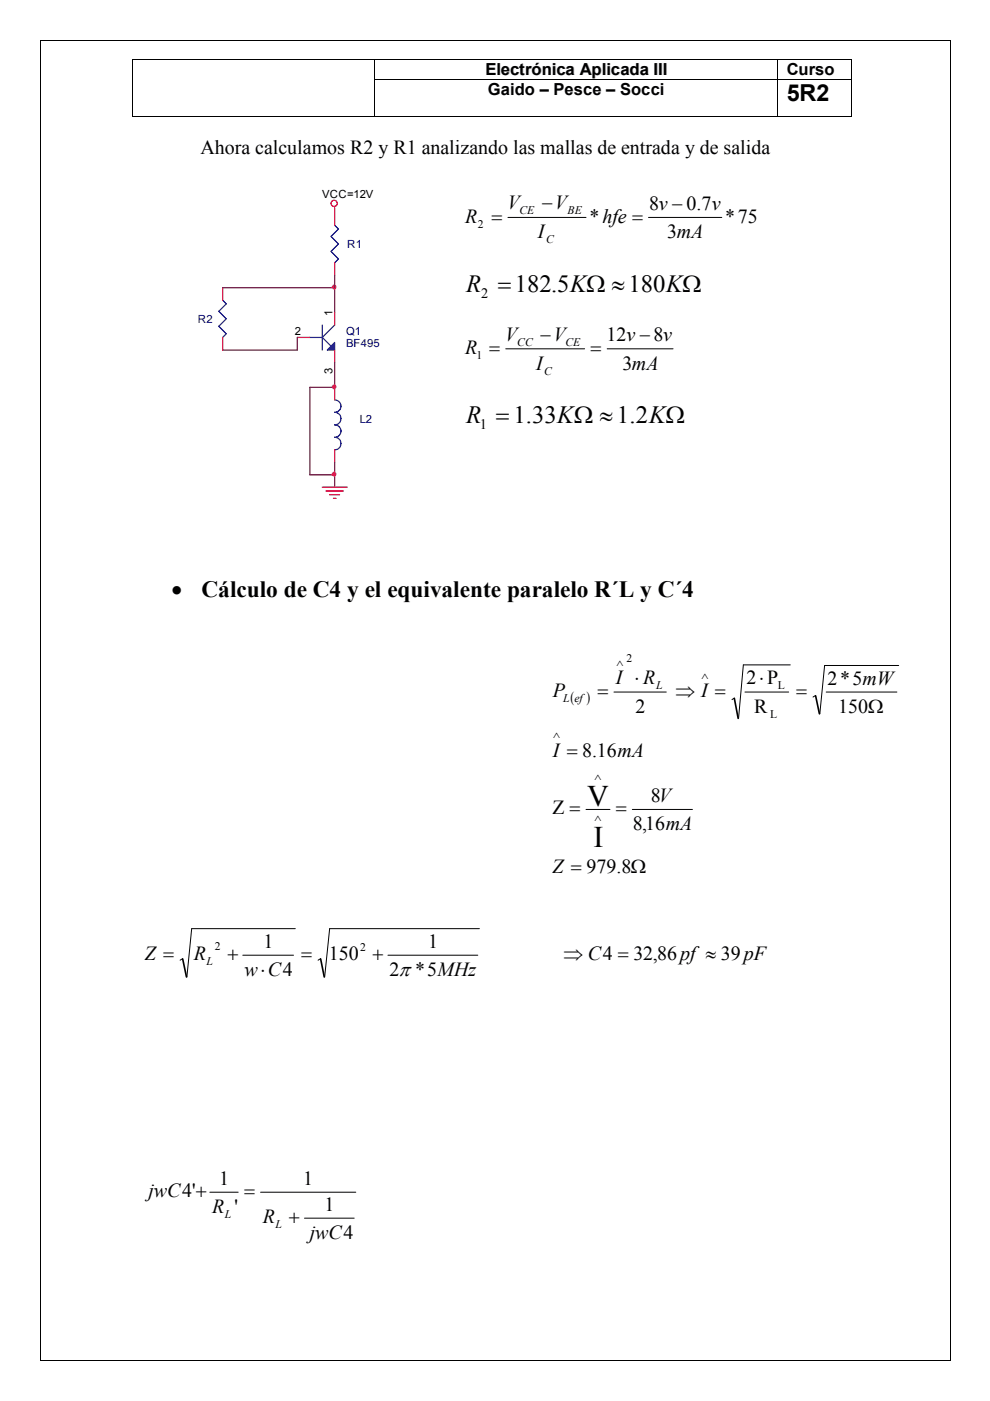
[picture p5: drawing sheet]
<svg xmlns="http://www.w3.org/2000/svg" width="210mm" height="297mm" viewBox="0 0 210 297" stroke-linecap="round" stroke-linejoin="round" font-family="sans-serif">
<path d="M28 12.5h.2v.2h-.2zM28 16.7h.2v.2h-.2zM79.4 12.5h.2v.2h-.2zM79.4 16.7h.2v.2h-.2zM164.8 12.5h.2v.2h-.2zM164.8 16.7h.2v.2h-.2zM180.4 12.5h.2v.2h-.2zM180.4 16.7h.2v.2h-.2zM28 24.6h.2v.1h-.2zM79.4 24.6h.2v.1h-.2zM164.8 24.6h.2v.1h-.2zM180.4 24.6h.2v.1h-.2z" fill="#000"/>
<g fill="none" stroke="#000" stroke-width=".21">
<path d="M28.1 12.7v4M28.1 16.9v7.7M28.2 12.6h51.2M79.5 12.7v4M79.5 16.9v7.7M79.6 12.6h85.2M79.6 16.8h85.2M164.9 12.7v4M164.9 16.9v7.7M165 12.6h15.4M165 16.8h15.4M180.5 12.7v4"/>
<path d="M180.5 16.9v7.7M28.2 24.6h51.2M79.6 24.6h85.2M165 24.6h15.4"/>
</g>
<path d="M47.2 63.6l.8 .8-1.6 1.6 1.6 1.6-1.6 1.6 1.6 1.6-.8 .7M71 84.8a1.31 1.31 0 0 1 1.3 1.3 1.31 1.31 0 0 1-1.3 1.3 1.33 1.33 0 0 1 1.3 1.4 1.33 1.33 0 0 1-1.3 1.3 1.31 1.31 0 0 1 1.3 1.3 1.31 1.31 0 0 1-1.3 1.3 1.33 1.33 0 0 1 1.3 1.3 1.33 1.33 0 0 1-1.3 1.4" fill="none" stroke="#00f" stroke-width=".26"/>
<g fill="none" stroke="#f00" stroke-width=".26">
<path d="M71 44.1v1M47.2 61v2.6M47.2 71.5v2.7M71 82.1v2.7M71 95.4v2.6"/>
<circle cx="70.8" cy="43.1" r=".66"/>
</g>
<path d="M71 61v5.3M71 98v5.3M65.7 100.7h5.3" fill="none" stroke="#800040" stroke-width=".26"/>
<circle cx="70.8" cy="100.5" r=".41" fill="#f0f"/>
<circle cx="70.8" cy="100.5" r=".41" fill="none" stroke="#f0f" stroke-width=".26"/>
<path d="M71 72.6v1.6h-1.6z" fill-rule="evenodd" fill="#00f"/>
<path d="M65.7 71.5h2.6M68.3 71.5l1.9 1.9M68.3 68.9v5.3M71 72.6v1.6h-1.6zM71 68.9l-2.7 2.6" fill="none" stroke="#00f" stroke-width=".26"/>
<path d="M63 71.5h2.7M71 66.3v2.6M71 74.2v2.6M68.3 103.3h5.3M69.1 104.1h3.7M69.9 104.9h2.1M70.7 105.7h.5" fill="none" stroke="#f00" stroke-width=".26"/>
<path d="M47.2 61h23.8M63 71.5v2.7M71 76.8v5.3" fill="none" stroke="#800040" stroke-width=".26"/>
<circle cx="70.8" cy="60.9" r=".41" fill="#f0f"/>
<circle cx="70.8" cy="60.9" r=".41" fill="none" stroke="#f0f" stroke-width=".26"/>
<path d="M65.7 82.1h5.3" fill="none" stroke="#800040" stroke-width=".26"/>
<circle cx="70.8" cy="82" r=".4" fill="#f0f"/>
<circle cx="70.8" cy="82" r=".4" fill="none" stroke="#f0f" stroke-width=".26"/>
<path d="M71 58.3v2.7M47.2 74.2h15.8M65.7 82.1v18.6" fill="none" stroke="#800040" stroke-width=".26"/>
<path d="M71 47.8l.8 .8-1.6 1.5 1.6 1.6-1.6 1.6 1.6 1.6-.8 .8" fill="none" stroke="#00f" stroke-width=".26"/>
<path d="M71 45.1v2.7M71 55.7v2.6" fill="none" stroke="#f00" stroke-width=".26"/>
<g fill="none" stroke="#000" stroke-width=".21">
<path d="M130.2 146.7h11.1M155.7 148l-.5 .3M157.9 146.7h9.3M167.6 141h-10l-1 11.3M172.9 147.4l-.5 .4M175.2 146.7h15M190.5 141.1h-15.7l-1 10.2M124.2 171.6h5.1M134.1 171.6h12.7M62.6 196.9h-22l-1 10.2M101.6 196.9h-31.7l-1.1 10.2M38.7 203.2l-.5 .4"/>
<path d="M51.5 202.5h10.7M68 203.2l-.6 .4M82.3 202.5h19M44.5 252.8h6M55.2 252.8h20.2M64.6 258.3h10.5"/>
</g>
<path d="M155.7 148.1l.8 4.2M172.9 147.5l.8 3.8M38.7 203.3l.8 3.8M68 203.3l.7 3.8" fill="none" stroke="#000" stroke-width=".35"/>
<path d="M95.3 38.9h98.5v54.2h-98.5z" fill-rule="evenodd" fill="#fff"/>
<path d="M8.6 8.6v279.8M8.6 8.6h192.8M201.5 8.6v279.8M107.7 46.1h16.5M137.5 46.1h15.5M107.2 74h16.8M128.7 74h14M8.6 288.5h192.8" fill="none" stroke="#000" stroke-width=".21"/>
<path d="M8.5 8.5h.1v.1h-.1zM201.4 8.5h.1v.1h-.1zM8.5 288.4h.1v.1h-.1zM201.4 288.4h.1v.1h-.1z" fill="#000"/>
<g font-size="6.3">
<text x="124.5" y="170.9">V</text>
<text x="125.8" y="179.7">I</text>
</g>
<text font-size="5.3" x="98.8" y="89.7">R =1.33KΩ ≈1.2KΩ</text>
<text font-size="5.2" x="98.8" y="61.8">R =182.5KΩ ≈180KΩ</text>
<g font-size="5">
<text x="166.8" y="21.5">5R2</text>
<text x="36.4" y="126.6">•</text>
<text x="42.7" y="126.6">Cálculo de C4 y el equivalente paralelo R´L y C´4</text>
</g>
<g font-size="4.2">
<text x="42.5" y="32.6">Ahora calculamos R2 y R1 analizando las mallas de entrada y de salida</text>
<text x="98.6" y="47.2">R =</text>
<text x="107.6" y="44.4">V</text>
<text x="114.9" y="44.4">−V</text>
<text x="125" y="47.2">*hfe =</text>
<text x="137.6" y="44.5">8v − 0.7v</text>
<text x="153.8" y="47.2">*75</text>
<text x="114" y="50.5">I</text>
<text x="141.5" y="50.5">3mA</text>
<text x="98.6" y="75.1">R =</text>
<text x="107.1" y="72.2">V</text>
<text x="114.6" y="72.2">−V</text>
<text x="125.2" y="75.1">=</text>
<text x="128.6" y="72.4">12v −8v</text>
<text x="113.7" y="78.4">I</text>
<text x="132" y="78.4">3mA</text>
<text x="117.2" y="147.8">P</text>
<text x="126.7" y="147.8">=</text>
<text x="130.6" y="145">I ⋅ R</text>
<text x="143.2" y="147.8">⇒ I =</text>
<text x="158.3" y="145">2⋅P</text>
<text x="168.8" y="147.8">=</text>
<text x="175.5" y="145.2">2*5mW</text>
<text x="134.7" y="151.1">2</text>
<text x="159.9" y="151.1">R</text>
<text x="177.7" y="151.1">150Ω</text>
<text x="117.2" y="160.4">I = 8.16mA</text>
<text x="117.1" y="172.7">Z =</text>
<text x="130.6" y="172.7">=</text>
<text x="138" y="170">8V</text>
<text x="134.2" y="176">8,16mA</text>
<text x="117.1" y="185">Z = 979.8Ω</text>
<text x="30.7" y="203.6">Z =</text>
<text x="41.1" y="203.6">R</text>
<text x="48.2" y="203.6">+</text>
<text x="55.8" y="200.9">1</text>
<text x="63.9" y="203.6">=</text>
<text x="69.7" y="203.6">150 +</text>
<text x="90.8" y="200.9">1</text>
<text x="119.5" y="203.6">⇒ C4 = 32,86pf≈ 39pF</text>
<text x="51.9" y="206.9">w⋅C4</text>
<text x="82.6" y="206.9">2π *5MHz</text>
<text x="46.5" y="251.2">1</text>
<text x="64.3" y="251.2">1</text>
<text x="31.5" y="253.8">jwC4'+</text>
<text x="45" y="257.1">R '</text>
<text x="51.8" y="253.8">=</text>
<text x="68.8" y="256.7">1</text>
<text x="55.7" y="259.3">R +</text>
<text x="65.7" y="262.6">jwC4</text>
</g>
<text font-size="3.5" fill="#c0c0c0" x="103" y="16">Electrónica Aplicada III</text>
<g font-size="3.5">
<text x="166.8" y="15.9">Curso</text>
<text x="103.5" y="20.1">Gaido – Pesce – Socci</text>
</g>
<g font-size="3.2">
<text x="120.9" y="148.9">(</text>
<text x="124.4" y="148.9">)</text>
</g>
<g font-size="3.1">
<text x="102" y="63.1">2</text>
<text x="101.8" y="91">1</text>
</g>
<g font-size="2.5">
<text x="110.2" y="45.4">CE</text>
<text x="120.4" y="45.4">BE</text>
<text x="101.3" y="48.3">2</text>
<text x="115.8" y="51.6">C</text>
<text x="101" y="76.1">1</text>
<text x="109.7" y="73.3">CC</text>
<text x="119.9" y="73.3">CE</text>
<text x="115.4" y="79.4">C</text>
<text x="130.7" y="141.2">∧</text>
<text x="132.8" y="140.3">2</text>
<text x="148.7" y="143.9">∧</text>
<text x="119.4" y="148.9">L ef</text>
<text x="139.1" y="146.1">L</text>
<text x="164.9" y="146.1">L</text>
<text x="163.3" y="152.2">L</text>
<text x="117.3" y="156.5">∧</text>
<text x="126.1" y="165.4">∧</text>
<text x="126.1" y="174.2">∧</text>
<text x="45.6" y="201.4">2</text>
<text x="76.4" y="201.7">2</text>
<text x="43.8" y="204.7">L</text>
<text x="47.7" y="258.2">L</text>
<text x="58.4" y="260.4">L</text>
</g>
<g font-size="2.4">
<text x="68.3" y="42">VCC=12V</text>
<text x="62.5" y="71.1">2</text>
<text x="70.5" y="67.1" transform="rotate(-90 70.5 67.1)">1</text>
<text x="70.5" y="79.2" transform="rotate(-90 70.5 79.2)">3</text>
</g>
<g font-size="2.4" fill="#000080">
<text x="73.6" y="52.6">R1</text>
<text x="41.9" y="68.5">R2</text>
<text x="73.4" y="71.1">Q1</text>
<text x="73.4" y="73.5">BF495</text>
<text x="76.3" y="89.7">L2</text>
</g>
</svg>
